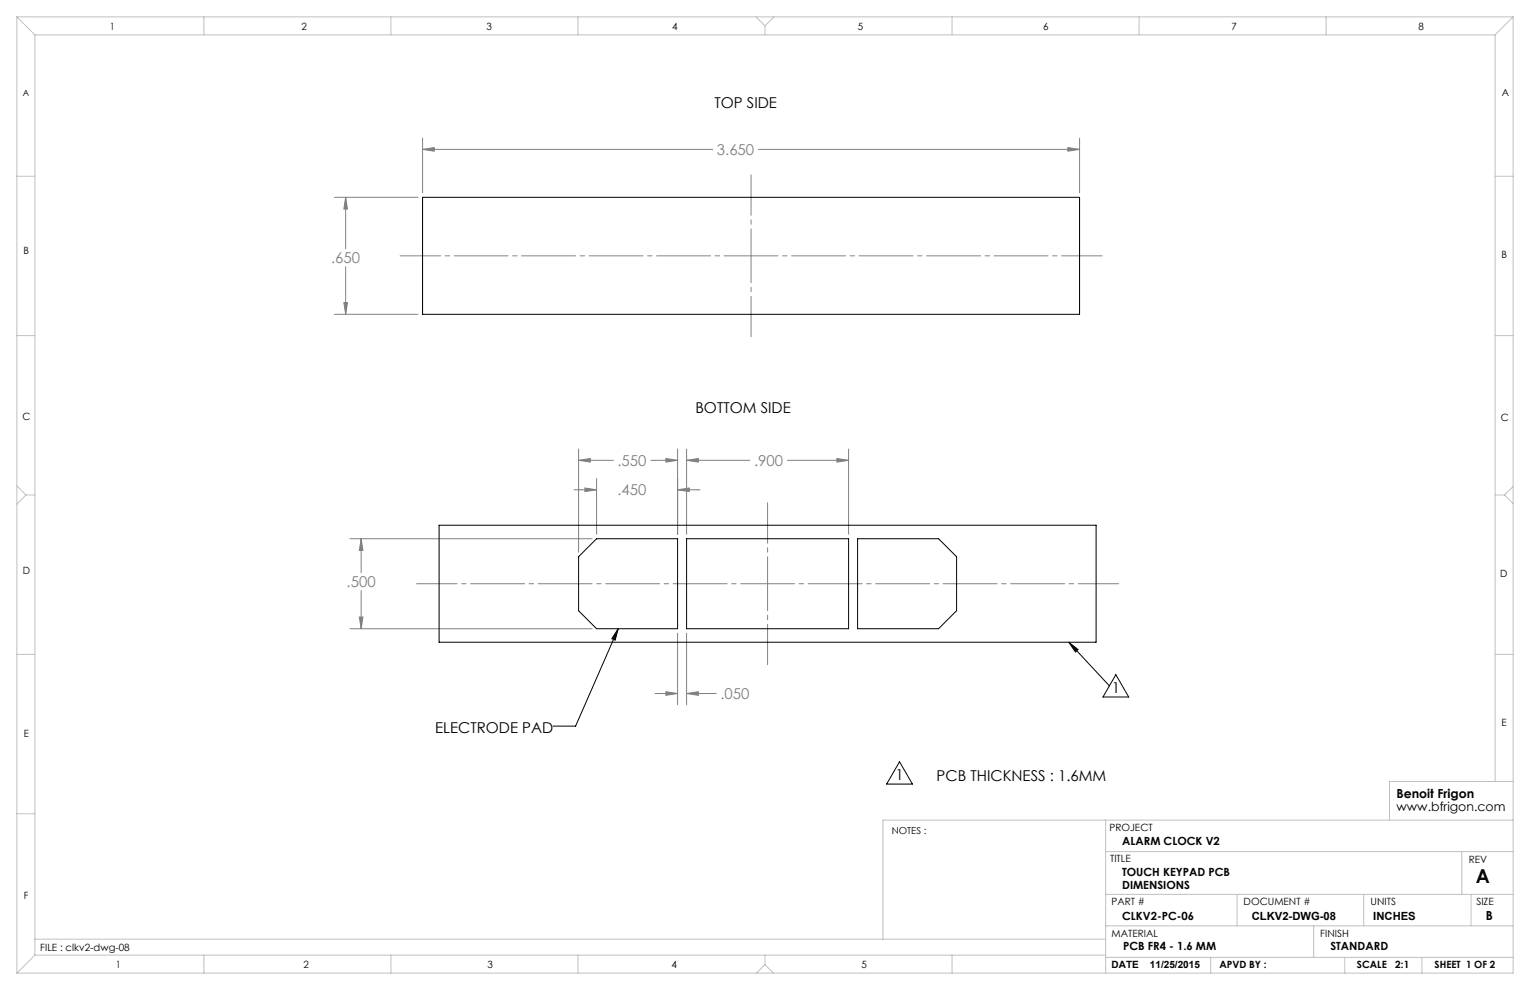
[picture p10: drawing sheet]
<svg xmlns="http://www.w3.org/2000/svg" width="432mm" height="279mm" viewBox="0 0 432 279" stroke-linecap="round" stroke-linejoin="round" font-family="sans-serif">
<path d="M174.5 177.4l-12.1 27.5h-6.3M174.5 177.4l-.9 3.3-.9-.4zM301.6 181.3l11.5 12.3M301.6 181.3l2.7 2-.8 .7zM314.9 190.4l3.7 6.3h-7.3zM253.9 215l3.6 6.3h-7.3z" fill="none" stroke="#000" stroke-width=".28"/>
<g fill="none" stroke="#808080" stroke-width=".28">
<path d="M119.3 39v15.4M304.7 39v15.4M94.4 55.7h23.6M97.6 55.7l.5 3.3h-1.1zM97.6 55.7v14.5M119.3 42.2l3.3-.5v1zM119.3 42.2h81.8M214.1 42.2h90.6M301.4 41.7l3.3 .5-3.3 .5zM97.6 75.3v13.4M94.4 88.7h23.6M97 85.4h1.1l-.5 3.3z"/>
<path d="M162 138.2h6.4M163.3 129.9l3.3-.5v1zM163.3 129.9h9.8M163.3 126.7v29.2M165.1 137.7l3.3 .5-3.3 .5zM168.4 135.1v15.7M183.7 129.9h7.5M187.9 129.4l3.3 .5-3.3 .5zM191.2 138.2l3.3-.5v1zM191.2 126.7v24.1M191.2 138.2h6.4M193.8 129.9l3.3-.5v1z"/>
<path d="M193.8 126.7v24.1M193.8 129.9h17.9M222.2 129.9h17.3M236.2 129.4l3.3 .5-3.3 .5zM239.5 126.7v24.1M98.7 152h68.4M101.9 152l.5 3.3h-1zM101.9 152v9.6M98.7 177.4h68.4M101.4 174.1h1l-.5 3.3zM101.9 166.7v10.7M191.2 178.7v20.2"/>
<path d="M193.8 178.7v20.2M184.9 195.7h6.3M187.9 195.2l3.3 .5-3.3 .5zM193.8 195.7l3.3-.5v1zM193.8 195.7h8.3"/>
</g>
<path d="M112.9 72.2h198.1M212 95.1v-45.8M216.6 141.9v45.7M315.7 164.7h-198.1" fill="none" stroke="#808080" stroke-width=".28" stroke-dasharray="15.2 1.3 1.3 1.3" stroke-dashoffset="3.8"/>
<g fill="none" stroke="#c0c0c0" stroke-width=".28">
<path d="M4.8 4.8l5 5M4.8 4.8h422.2M4.8 4.8v269.8M9.8 9.8h412.2M9.8 9.8v259.8M57.5 4.8v5M110.3 4.8v5M163.1 4.8v5M213.4 4.8l2.5 2.5M215.9 7.3v2.5M218.4 4.8l-2.5 2.5M268.7 4.8v5"/>
<path d="M321.5 4.8v5M374.3 4.8v5M422 9.8v210.7M427 4.8l-5 5M427 4.8v269.8h-422.2M4.8 49.7h5M422 49.7h5M4.8 94.7h5M422 94.7h5M4.8 137.1l2.5 2.6M7.3 139.7l-2.5 2.6M7.3 139.7h2.5"/>
<path d="M422 139.7h2.6M424.6 139.7l2.4 2.4M427 137.3l-2.4 2.4M4.8 184.7h5M422 184.7h5M4.8 229.7h5M312 231.5v43.1M427 231.5h-177.8v33.6M427 220.5h-34.8v11M312 240.3h115M312 252.4h115M349.1 252.4v8.9"/>
<path d="M384.9 252.4v8.9M412.6 240.3v12.1M415.2 252.4v8.9M9.8 265.1h302.2M9.8 269.6l-5 5M9.8 269.6h302.2M57.5 269.6v5M110.3 269.6v5M163.1 269.6v5M215.9 272.2l-2.4 2.4M215.9 272.2l2.4 2.4M215.9 269.6v2.6"/>
<path d="M268.7 269.6v5M312 270.2h115M312 261.3h115M341.7 270.2v4.4M370.8 261.3v8.9M379.5 270.2v4.4M401.3 270.2v4.4"/>
</g>
<path d="M301.6 181.3l2.7 2-.8 .7zM174.5 177.4l-.9 3.3-.9-.4z" fill="#000"/>
<path d="M193.8 129.9l3.3-.5v1zM236.2 129.4l3.3 .5-3.3 .5zM165.1 137.7l3.3 .5-3.3 .5zM191.2 138.2l3.3-.5v1zM163.3 129.9l3.3-.5v1zM187.9 129.4l3.3 .5-3.3 .5zM187.9 195.2l3.3 .5-3.3 .5zM193.8 195.7l3.3-.5v1zM101.9 152l.5 3.3h-1zM101.4 174.1h1l-.5 3.3zM301.4 41.7l3.3 .5-3.3 .5zM119.3 42.2l3.3-.5v1zM97.6 55.7l.5 3.3h-1.1zM97 85.4h1.1l-.5 3.3z" fill="#808080"/>
<path d="M119.3 55.7h185.4v33h-185.4zM123.9 148.2h185.4v33.1h-185.4zM168.4 152h22.8v25.4h-22.8l-5.1-5v-15.3zM193.8 152h45.7v25.4h-45.7zM242 152h22.9l5.1 5.1v15.3l-5.1 5h-22.9z" fill="none" stroke="#000" stroke-width=".28"/>
<text font-size="5.4" x="416.5" y="249.1">A</text>
<g font-size="4.2">
<text x="201.6" y="30.3">TOP SIDE</text>
<text x="196.3" y="116.5">BOTTOM SIDE</text>
<text x="313.7" y="195.7">1</text>
<text x="122.8" y="206.8">ELECTRODE PAD</text>
<text x="252.7" y="220.2">1</text>
<text x="264.3" y="220.4">PCB THICKNESS : 1.6MM</text>
</g>
<g font-size="4.2" fill="#808080">
<text x="202.3" y="43.8">3.650</text>
<text x="93.4" y="74.3">.650</text>
<text x="174.3" y="131.5">.550</text>
<text x="212.8" y="131.5">.900</text>
<text x="174.3" y="139.8">.450</text>
<text x="97.8" y="165.8">.500</text>
<text x="203.3" y="197.3">.050</text>
</g>
<g font-size="3.5">
<text x="394.1" y="225.3">Benoit Frigon</text>
<text x="394.1" y="228.8">www.bfrigon.com</text>
<text x="419.3" y="259.7">B</text>
</g>
<g font-size="3.2">
<text x="316.7" y="238.4">ALARM CLOCK V2</text>
<text x="316.7" y="247.3">TOUCH KEYPAD PCB</text>
<text x="316.7" y="250.8">DIMENSIONS</text>
<text x="316.7" y="259.7">CLKV2-PC-06</text>
<text x="353.3" y="259.7">CLKV2-DWG-08</text>
<text x="387.6" y="259.7">INCHES</text>
<text x="317" y="268.2">PCB FR4 - 1.6 MM</text>
<text x="375.5" y="268.2">STANDARD</text>
</g>
<g font-size="2.8">
<text x="31" y="8.5">1</text>
<text x="85.1" y="8.5">2</text>
<text x="137.3" y="8.5">3</text>
<text x="189.7" y="8.5">4</text>
<text x="242.1" y="8.5">5</text>
<text x="294.4" y="8.5">6</text>
<text x="347.6" y="8.5">7</text>
<text x="400.3" y="8.5">8</text>
<text x="423.8" y="27.2">A</text>
<text x="6.7" y="71.8">B</text>
<text x="423.8" y="72.8">B</text>
<text x="6.4" y="118.6">C</text>
<text x="423.5" y="118.9">C</text>
<text x="6.5" y="162.1">D</text>
<text x="423.4" y="163">D</text>
<text x="6.7" y="207.9">E</text>
<text x="423.7" y="204.9">E</text>
<text x="313.1" y="234.6">PROJECT</text>
<text x="313.3" y="243.2">TITLE</text>
<text x="414.5" y="243.6">REV</text>
<text x="6.7" y="253.8">F</text>
<text x="313.7" y="255.3">PART #</text>
<text x="351" y="255.3">DOCUMENT #</text>
<text x="386.8" y="255.3">UNITS</text>
<text x="416.7" y="255.3">SIZE</text>
<text x="11.4" y="268.4">FILE : clkv2-dwg-08</text>
<text x="313.7" y="264.6">MATERIAL</text>
<text x="372.6" y="264.5">FINISH</text>
<text x="32.7" y="273.3">1</text>
<text x="85.7" y="273.3">2</text>
<text x="137.6" y="273.3">3</text>
<text x="189.6" y="273.3">4</text>
<text x="243.2" y="273.2">5</text>
<text x="313.7" y="273.3">DATE</text>
<text x="324.5" y="273.3">11/25/2015</text>
<text x="344.1" y="273.1">APVD BY :</text>
<text x="383" y="273.1">SCALE</text>
<text x="393.8" y="273.1">2:1</text>
<text x="404.9" y="273.1">SHEET 1 OF 2</text>
</g>
<text font-size="2.7" x="251.7" y="235.2">NOTES :</text>
<text font-size="2.5" x="6.4" y="27">A</text>
</svg>
